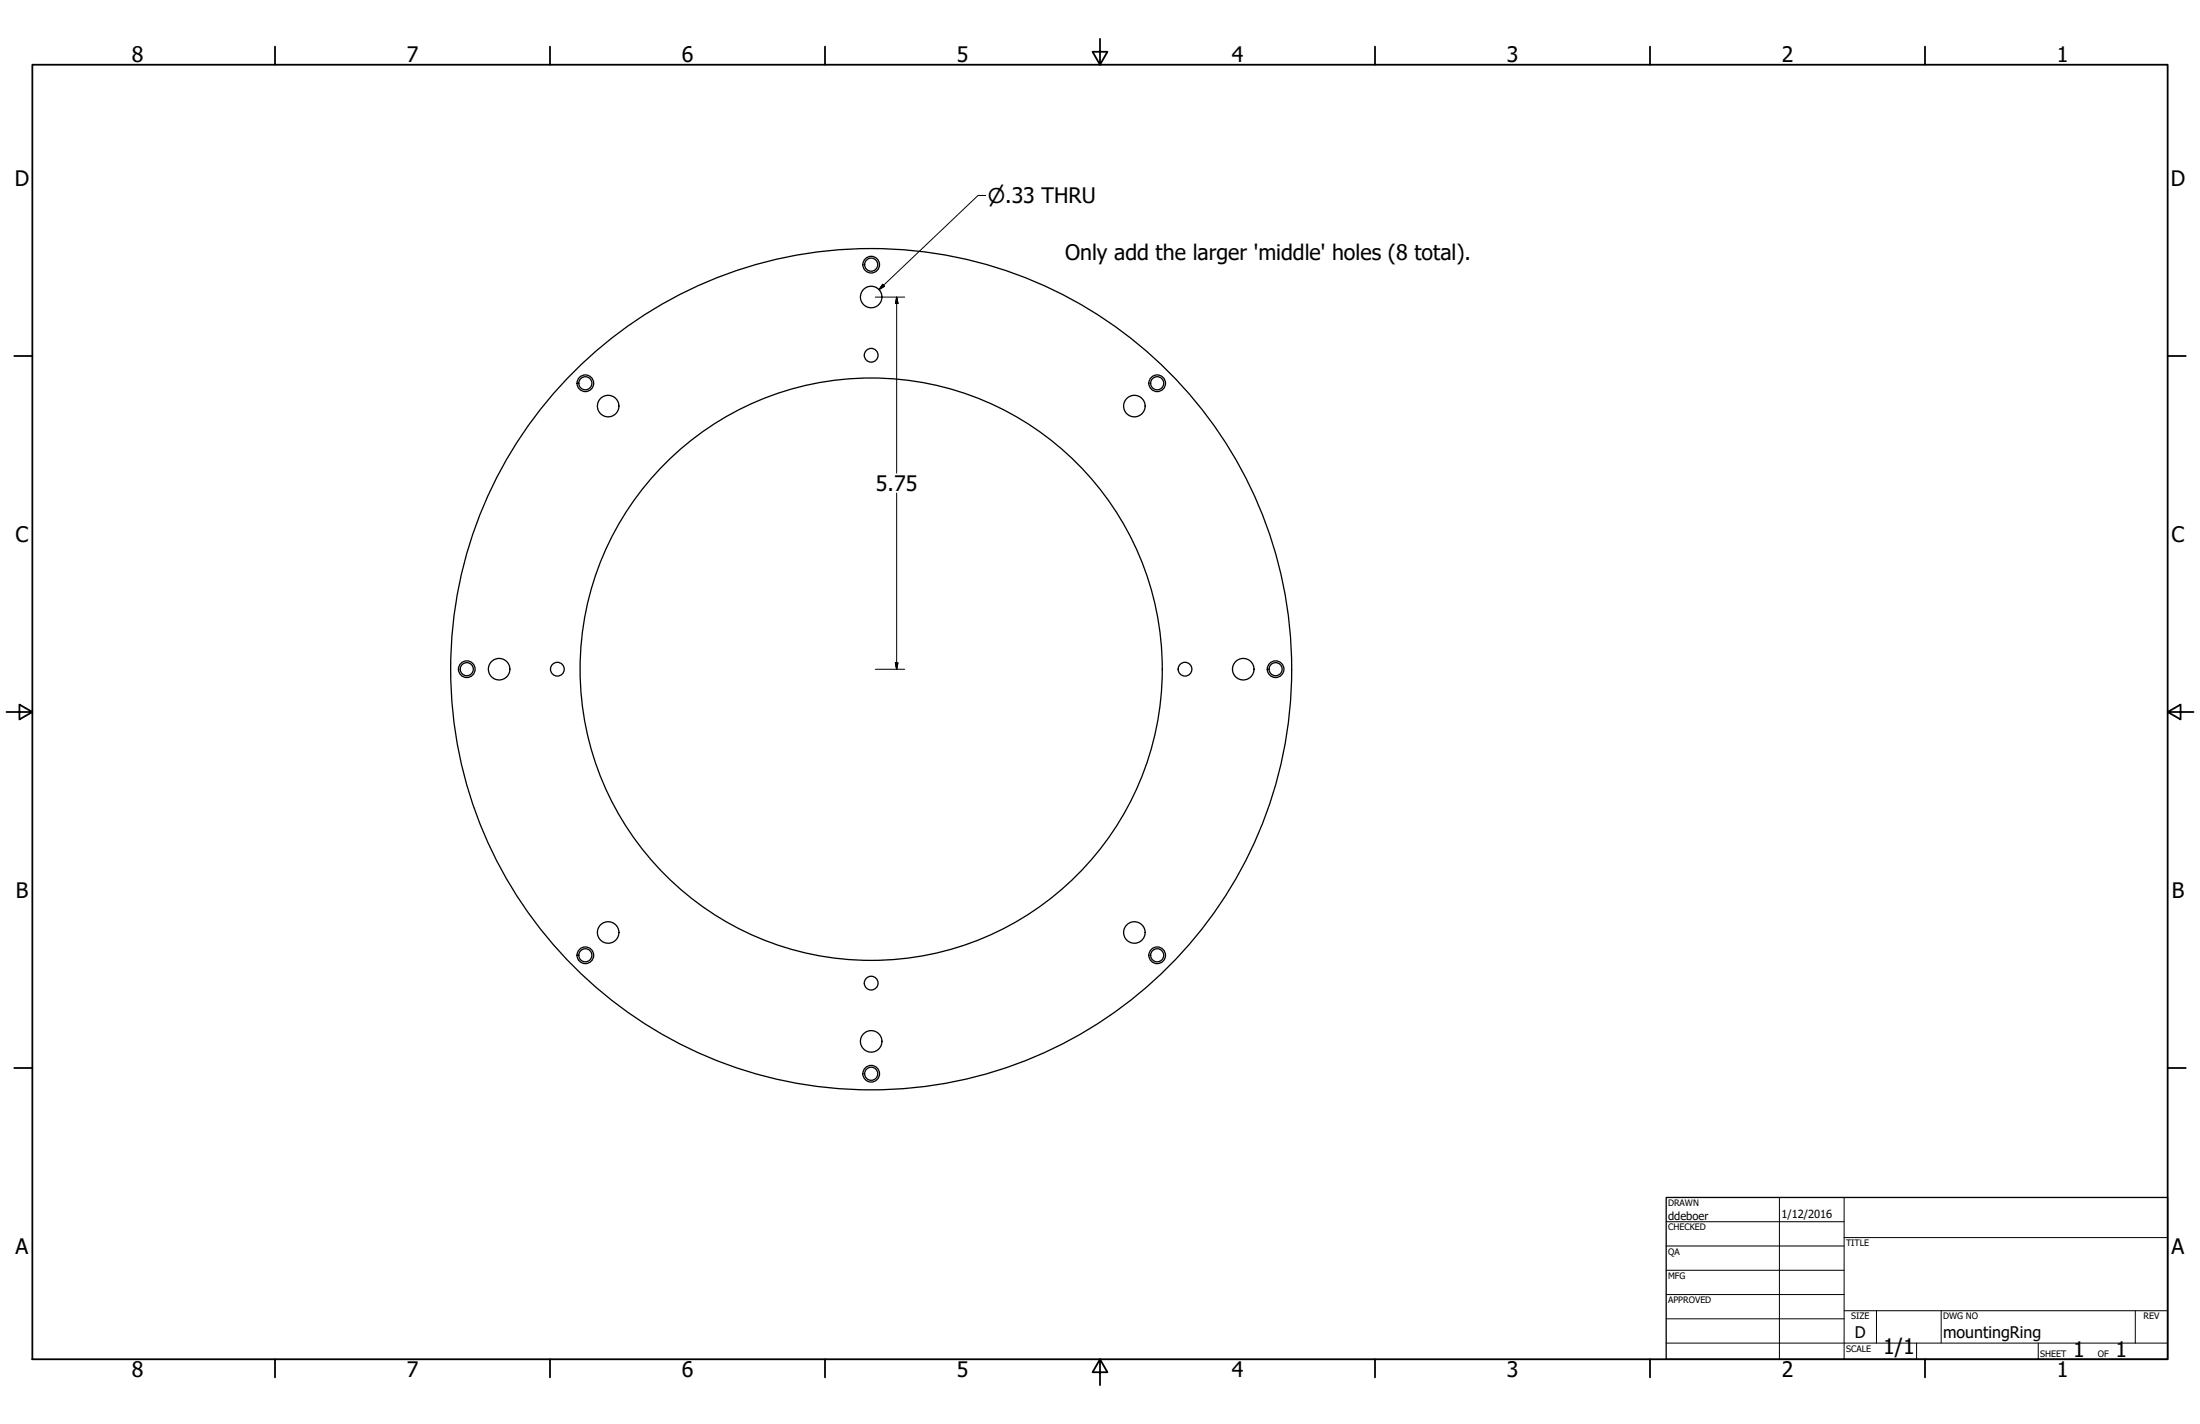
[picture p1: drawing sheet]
<svg xmlns="http://www.w3.org/2000/svg" width="864mm" height="559mm" viewBox="0 0 864 559" stroke-linecap="round" stroke-linejoin="round" font-family="sans-serif">
<!-- layer: Visible (ANSI) -->
<g fill="none" stroke="#000" stroke-width=".51">
<circle cx="342" cy="116.6" r="4.2"/>
<circle cx="342" cy="103.9" r="2.57"/>
<circle cx="342" cy="103.9" r="3.3"/>
<circle cx="342" cy="139.4" r="2.7"/>
<circle cx="229.8" cy="150.4" r="2.57"/>
<circle cx="229.8" cy="150.4" r="3.3"/>
<circle cx="238.7" cy="159.4" r="4.2"/>
<circle cx="445.3" cy="159.4" r="4.2"/>
<circle cx="454.2" cy="150.4" r="2.57"/>
<circle cx="454.2" cy="150.4" r="3.3"/>
<circle cx="183.2" cy="262.6" r="2.57"/>
<circle cx="183.2" cy="262.6" r="3.3"/>
<circle cx="195.9" cy="262.6" r="4.2"/>
<circle cx="218.8" cy="262.6" r="2.7"/>
<circle cx="342" cy="262.6" r="165.1"/>
<circle cx="342" cy="262.6" r="114.3"/>
<circle cx="465.2" cy="262.6" r="2.7"/>
<circle cx="488" cy="262.6" r="4.2"/>
<circle cx="500.7" cy="262.6" r="2.57"/>
<circle cx="500.7" cy="262.6" r="3.3"/>
<circle cx="229.8" cy="374.9" r="2.57"/>
<circle cx="229.8" cy="374.9" r="3.3"/>
<circle cx="238.7" cy="365.9" r="4.2"/>
<circle cx="445.3" cy="365.9" r="4.2"/>
<circle cx="454.2" cy="374.9" r="2.57"/>
<circle cx="454.2" cy="374.9" r="3.3"/>
<circle cx="342" cy="385.8" r="2.7"/>
<circle cx="342" cy="408.7" r="4.2"/>
<circle cx="342" cy="421.4" r="2.57"/>
<circle cx="342" cy="421.4" r="3.3"/>
</g>
<!-- layer: Border (ANSI) -->
<g fill="none" stroke="#000" stroke-width=".7">
<path d="M107.9 18.3v7.1M215.9 18.3v7.1M323.8 18.3v7.1M431.8 15.2v10.2l-2.9-5.1h5.8l-2.9 5.1M539.8 18.3v7.1M647.7 18.3v7.1M755.6 18.3v7.1M12.7 25.4h838.2v508h-838.2zM5.6 139.7h7.1M850.9 139.7h7.1M2.5 279.4h10.2l-5.1-2.9v5.8l5.1-2.9M850.9 279.4l5.1 2.9v-5.8l-5.1 2.9h10.2"/>
<path d="M5.6 419.1h7.1M850.9 419.1h7.1M107.9 533.4v7.1M215.9 533.4v7.1M323.8 533.4v7.1M431.8 533.4l2.9 5.1h-5.8l2.9-5.1v10.2M539.8 533.4v7.1M647.7 533.4v7.1M755.6 533.4v7.1"/>
</g>
<!-- layer: Title (ANSI) -->
<g fill="none" stroke="#000" stroke-width=".39">
<path d="M654 479.4h69.9M698.5 469.9v63.5M723.9 469.9v63.5M654 488.9h69.9M654 498.5h69.9M723.9 485.6h127M654 508h69.9M654 517.5h69.9M723.9 514.3h127M736.6 514.3v12.7M762 514.3v12.7M838.2 514.3v12.7"/>
<path d="M654 527h196.9M752.3 527v6.4M800.1 527v6.4"/>
</g>
<path d="M654 469.9h196.9v63.5h-196.9z" fill="none" stroke="#000" stroke-width=".51"/>
<!-- layer: Dimension (ANSI) -->
<path d="M343.6 116.6h11.6M352 116.6l.5 2.5h-1zM352 116.6v69.1M352 193.5v69.1M343.6 262.6h11.6M351.5 260.1h1l-.5 2.5z" fill="none" stroke="#000" stroke-width=".39"/>
<path d="M352 116.6l.5 2.5zM352 116.6l.5 2.5h-1zM351.5 260.1l.5 2.5zM351.5 260.1h1l-.5 2.5z" fill="#000" stroke="#000" stroke-width=".39"/>
<!-- layer: Symbol (ANSI) -->
<path d="M387 76.7h-3.1l-38.8 37M346.5 111.6l.7 .7-2.1 1.4z" fill="none" stroke="#000" stroke-width=".39"/>
<path d="M346.5 111.6l-1.4 2.1zM346.5 111.6l.7 .7-2.1 1.4z" fill="#000" stroke="#000" stroke-width=".39"/>
<g font-size="8.4">
<text x="51.7" y="24.4">8</text>
<text x="159.6" y="24.4">7</text>
<text x="267.6" y="24.4">6</text>
<text x="375.5" y="24.4">5</text>
<text x="483.5" y="24.4">4</text>
<text x="591.4" y="24.4">3</text>
<text x="699.4" y="24.4">2</text>
<text x="807.3" y="24.4">1</text>
<text x="5.8" y="72.9">D</text>
<text x="852.1" y="72.9">D</text>
<text x="418.1" y="101.9">Only add the larger 'middle' holes (8 total).</text>
<text x="343.9" y="192.6">5.75</text>
<text x="6.1" y="212.6">C</text>
<text x="852.4" y="212.6">C</text>
<text x="6.2" y="352.3">B</text>
<text x="852.5" y="352.3">B</text>
<text x="6.1" y="492">A</text>
<text x="852.4" y="492">A</text>
<text x="739.2" y="531.3">1/1</text>
<text x="813.8" y="532.6">1</text>
<text x="830.5" y="532.6">1</text>
<text x="51.7" y="540.5">8</text>
<text x="159.6" y="540.5">7</text>
<text x="267.6" y="540.5">6</text>
<text x="375.5" y="540.5">5</text>
<text x="483.5" y="540.5">4</text>
<text x="591.4" y="540.5">3</text>
<text x="699.4" y="540.5">2</text>
<text x="807.3" y="540.5">1</text>
</g>
<text font-size="8" x="387.7" y="79.8">⌀.33 THRU</text>
<g font-size="6.3">
<text x="728.1" y="524.9">D</text>
<text x="762.8" y="525">mountingRing</text>
</g>
<g font-size="4.4">
<text x="654.8" y="478.6">ddeboer</text>
<text x="699.3" y="478">1/12/2016</text>
</g>
<g font-size="3.5">
<text x="654.8" y="473.2">DRAWN</text>
<text x="654.8" y="482.8">CHECKED</text>
<text x="724.7" y="488.9">TITLE</text>
<text x="654.8" y="492.3">QA</text>
<text x="654.8" y="501.8">MFG</text>
<text x="654.8" y="511.4">APPROVED</text>
<text x="726.7" y="517.7">SIZE</text>
<text x="762.8" y="517.7">DWG NO</text>
<text x="841.4" y="517.7">REV</text>
<text x="724.7" y="530.4">SCALE</text>
<text x="800.9" y="532.6">SHEET</text>
<text x="823.5" y="532.6">OF</text>
</g>
</svg>
